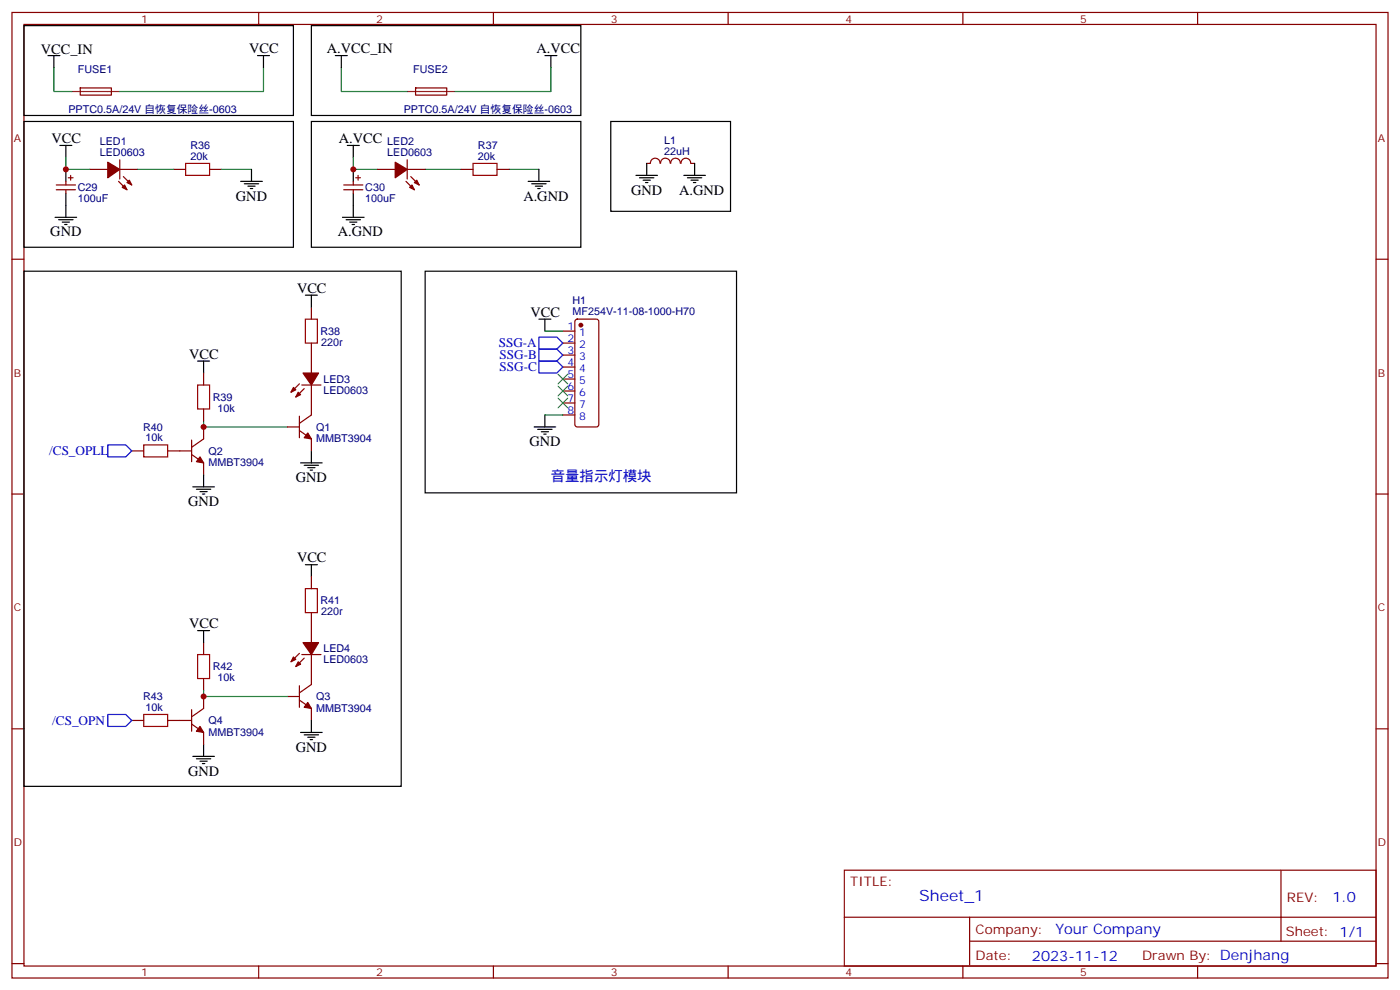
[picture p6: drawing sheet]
<svg xmlns="http://www.w3.org/2000/svg" width="412mm" height="292mm" viewBox="0 0 412 292" stroke-linecap="round" stroke-linejoin="round" font-family="sans-serif">
<g fill="none" stroke="#870000" stroke-width=".35">
<path d="M3.5 3.7h405.4v284.3h-405.4zM7.1 7.2h398.2v277.3h-398.2zM76.2 3.7v3.5M145.3 3.7v3.5M214.5 3.7v3.5M283.6 3.7v3.5M352.8 3.7v3.5M23.6 25.9h9.2v2.1h-9.1zM122.4 25.9h9.2v2.1h-9.2zM16.6 54.5h5.6M16.6 55.9h5.6M19.4 53.4v1.1"/>
<path d="M19.4 55.9v1M20.1 52.4h1.4M20.8 51.6v1.5M26.5 49.9h5.2M34.9 53.4l2.5 2.5M35.3 49.9h5.3M35.3 47.1v5.6M36.3 52l2.5 2.5M51.2 49.9h3.5M61.7 49.9h3.6M101.2 54.5h5.7M101.2 55.9h5.7"/>
<path d="M104.1 53.4v1.1M104.1 55.9v1M104.8 52.4h1.4M105.5 51.6v1.5M111.1 49.9h5.3M119.6 53.4l2.5 2.5M119.9 49.9h5.3M119.9 47.1v5.6M121 52l2.5 2.5M135.8 49.9h3.5M146.4 49.9h3.5M190.5 48.1h1.1"/>
<path d="M191.6 48.1a1.41 1.41 0 0 1 1.4-1.5 1.41 1.41 0 0 1 1.4 1.5M194.6 48.1a1.41 1.41 0 0 1 1.4-1.5 1.41 1.41 0 0 1 1.4 1.5M197.6 48.1a1.41 1.41 0 0 1 1.4-1.5 1.41 1.41 0 0 1 1.4 1.5M200.6 48.1a1.41 1.41 0 0 1 1.4-1.5 1.41 1.41 0 0 1 1.4 1.5M203.6 48.1h1M3.5 76.3h3.6M405.3 76.3h3.6M91.7 90.5v3.5M165.8 97.5h3.5M169.6 94.2l.4-.2h5.7l.5 .2 .2 .5v30.3l-.2 .5-.5 .2h-5.7l-.5-.2-.2-.5v-30.3zM60 109.9v3.5M88.2 113l-2.5 2.5"/>
<path d="M88.9 113.4h5.6M89.6 114.4l-2.5 2.5M91.7 101v8.9M91.7 113.4v8.8l-3.5 2.5M165.8 101h3.5M165.8 104.6h3.5M165.8 108.1h3.5M165.8 111.6h3.5M165.8 115.1h3.5M165.8 118.7h3.5M38.8 132.8h3.5M49.4 132.8h7"/>
<path d="M56.4 133.8l3.6 2.5v3.5M56.4 129.6v6.4M60 120.4v3.6M60 125.7v3.6l-3.6 2.4M84.7 125.7h3.5M88.2 126.8l3.5 2.5v3.5M88.2 122.6v6.3M165.8 122.2h3.5M3.5 145.5h3.6M405.3 145.5h3.6M91.7 169.8v3.6M60 189.2v3.6"/>
<path d="M60 199.8v3.5M88.2 192.4l-2.5 2.5M88.9 192.8h5.6M89.6 193.8l-2.5 2.5M91.7 180.4v8.8M91.7 192.8v8.8l-3.5 2.4M3.5 214.6h3.6M38.8 212.2h3.5M49.4 212.2h7M56.4 213.2l3.6 2.5v3.5M56.4 209v6.3M60 205.1v3.5l-3.6 2.5"/>
<path d="M84.7 205.1h3.5M88.2 206.2l3.5 2.4v3.6M88.2 201.9v6.4M405.3 214.6h3.6M248.7 256.3h156.6v28.2h-156.6zM377.3 256.3v20.9M248.7 270.1h156.5M285.6 277.2h119.6M285.6 270.1v14.1M3.5 283.8h3.6M76.2 284.5v3.5M145.3 284.5v3.5"/>
<path d="M214.5 284.5v3.5M283.6 284.5v3.5M352.8 284.5v3.5M405.3 283.8h3.6"/>
</g>
<path d="M21.2 27h14.1M119.9 27h14.2" fill="none" stroke="#8c2424" stroke-width=".35"/>
<g fill="none" stroke="#000" stroke-width=".35">
<path d="M7.1 7.5h79.3v26.5h-79.3zM14.1 16.4h3.5M15.9 16.4v3.5M75.8 16.4h3.6M77.6 16.4v3.5M91.7 7.5h79.4v26.5h-79.4zM98.8 16.4h3.5M100.5 16.4v3.5M160.5 16.4h3.5M162.3 16.4v3.5M7.1 35.8h79.3v37h-79.3zM91.7 35.8h79.4v37h-79.4z"/>
<path d="M179.9 35.8h35.3v26.4h-35.3zM17.6 42.8h3.6M19.4 42.8v3.6M19.4 49.9v3.5M19.4 56.9v7.1M70.9 53.4h6.4M72 54.1h4.2M73 54.8h2.1M73.7 55.5h.7M74.1 49.9v3.5M102.3 42.8h3.5M104.1 42.8v3.6"/>
<path d="M104.1 49.9v3.5M104.1 56.9v7.1M155.6 53.4h6.3M156.6 54.1h4.3M157.7 54.8h2.1M158.4 55.5h.7M158.7 49.9v3.5M187.3 51.6h6.4M188.4 52.4h4.2M189.4 53.1h2.2M190.1 53.8h.8M190.5 48.1v3.5"/>
<path d="M201.4 51.6h6.4M202.5 52.4h4.2M203.6 53.1h2.1M204.3 53.8h.7M204.6 48.1v3.5M7.1 79.9h111.1v151.7h-111.1zM16.2 64h6.4M17.3 64.7h4.2M18.3 65.4h2.2M19 66.1h.8M100.9 64h6.3M102 64.7h4.2"/>
<path d="M103 65.4h2.1M103.7 66.1h.7M125.2 79.9h91.8v65.2h-91.8zM90 86.9h3.5M91.7 86.9v3.6M158.7 94h3.6M160.5 94v3.5M58.2 106.3h3.5M60 106.3v3.6M60 139.8v3.6M88.5 136.3h6.4M89.6 137h4.2"/>
<path d="M90.7 137.7h2.1M91.4 138.4h.7M91.7 132.8v3.5M157.3 125.7h6.4M158.4 126.4h4.2M159.5 127.1h2.1M160.2 127.8h.7M160.5 122.2v3.5M56.8 143.4h6.3M57.9 144.1h4.2M58.9 144.8h2.1M59.6 145.5h.7"/>
<path d="M90 166.3h3.5M91.7 166.3v3.5M58.2 185.7h3.5M60 185.7v3.5M60 219.2v3.5M88.5 215.7h6.4M89.6 216.4h4.2M90.7 217.1h2.1M91.4 217.8h.7M91.7 212.2v3.5M56.8 222.7h6.3M57.9 223.4h4.2"/>
<path d="M58.9 224.2h2.1M59.6 224.9h.7"/>
</g>
<g fill="none" stroke="#008700" stroke-width=".35">
<path d="M15.9 19.9v7.1h5.3M77.6 19.9v7.1h-42.3M100.5 19.9v7.1h19.4M162.3 19.9v7.1h-28.2M19.4 46.4v3.5h7.1M40.6 49.9h10.6M65.3 49.9h8.8M104.1 46.4v3.5h7M125.2 49.9h10.6M149.9 49.9h8.8M160.5 97.5h5.3M60 124v1.7h24.7"/>
<path d="M160.5 122.2h5.3M60 203.3v1.8h24.7"/>
</g>
<path d="M54.7 48.1h7v3.5h-7zM139.3 48.1h7.1v3.5h-7.1zM90 94h3.5v7h-3.5zM58.2 113.4h3.5v7h-3.5zM42.3 131h7.1v3.5h-7.1zM90 173.4h3.5v7h-3.5zM58.2 192.8h3.5v7h-3.5zM42.3 210.4h7.1v3.5h-7.1z" fill="none" stroke="#a10000" stroke-width=".35"/>
<g fill="#870000" stroke="#870000" stroke-width=".35">
<path d="M116.4 47.8l3.5 2.1-3.5 2.5z"/>
<path d="M120.6 55.2l.8-.7 .7 1.4z"/>
<path d="M122.1 53.8l.7-.7 .7 1.4z"/>
<path d="M31.7 47.8l3.6 2.1-3.6 2.5z"/>
<path d="M36 55.2l.7-.7 .7 1.4z"/>
<path d="M37.4 53.8l.7-.7 .7 1.4z"/>
<path d="M58.9 134.5l1.1 1.8-2.1-.3z"/>
<path d="M90.7 127.5l1 1.8-2.1-.4z"/>
<path d="M89.3 109.9h4.5l-2.1 3.5z"/>
<path d="M86.4 114.1l.7 .7-1.4 .7z"/>
<path d="M87.8 115.5l.7 .7-1.4 .7z"/>
<path d="M89.3 189.2h4.5l-2.1 3.6z"/>
<path d="M86.4 193.5l.7 .7-1.4 .7z"/>
<path d="M87.8 194.9l.7 .7-1.4 .7z"/>
<path d="M90.7 206.9l1 1.7-2.1-.3z"/>
<path d="M58.9 213.9l1.1 1.8-2.1-.4z"/>
<circle cx="171.1" cy="95.7" r=".53"/>
</g>
<path d="M158.7 99.3h5.3l1.8 1.7-1.8 1.8h-5.3zM158.7 102.8h5.3l1.8 1.8-1.8 1.7h-5.3zM158.7 106.3h5.3l1.8 1.8-1.8 1.8h-5.3zM31.7 131h5.3l1.8 1.8-1.8 1.7h-5.3zM31.7 210.4h5.3l1.8 1.8-1.8 1.7h-5.3z" fill="none" stroke="#00f" stroke-width=".35"/>
<path d="M164.4 113.7l2.8 2.9M164.4 117.3l2.8 2.8M164.4 110.2l2.8 2.8M167.2 113.7l-2.8 2.9M167.2 117.3l-2.8 2.8M167.2 110.2l-2.8 2.8" fill="none" stroke="#3c3" stroke-width=".35"/>
<g fill="#c00">
<circle cx="60" cy="125.7" r=".88"/>
<circle cx="60" cy="205.1" r=".88"/>
<circle cx="19.4" cy="49.9" r=".88"/>
<circle cx="104.1" cy="49.9" r=".88"/>
</g>
<text font-size="4.6" fill="#00f" x="270.8" y="265.3">Sheet_1</text>
<g font-size="4.2">
<text x="12" y="16">VCC_IN</text>
<text x="73.4" y="15.7">VCC</text>
<text x="96.3" y="15.7">A.VCC_IN</text>
<text x="158" y="15.7">A.VCC</text>
<text x="15.2" y="42.1">VCC</text>
<text x="99.8" y="42.1">A.VCC</text>
<text x="69.5" y="59.1">GND</text>
<text x="154.2" y="59.1">A.GND</text>
<text x="185.9" y="57.3">GND</text>
<text x="200" y="57.3">A.GND</text>
<text x="14.8" y="69.6">GND</text>
<text x="99.5" y="69.6">A.GND</text>
<text x="87.5" y="86.2">VCC</text>
<text x="156.3" y="93.3">VCC</text>
<text x="55.7" y="105.6">VCC</text>
<text x="155.9" y="131.4">GND</text>
<text x="87.1" y="142">GND</text>
<text x="55.4" y="149">GND</text>
<text x="87.5" y="165.6">VCC</text>
<text x="55.7" y="185">VCC</text>
<text x="87.1" y="221.3">GND</text>
<text x="55.4" y="228.4">GND</text>
</g>
<g font-size="4.2" fill="#00f">
<text x="162.3" y="141.6">音量指示灯模块</text>
<text x="392.5" y="265.5">1.0</text>
<text x="310.9" y="275.1">Your Company</text>
<text x="304" y="282.9">2023-11-12</text>
</g>
<g font-size="3.9" fill="#00f">
<text x="146.9" y="102.2">SSG-A</text>
<text x="147.1" y="105.8">SSG-B</text>
<text x="147.1" y="109.4">SSG-C</text>
<text x="14.5" y="134.1">/CS_OPLL</text>
<text x="15.4" y="213.5">/CS_OPN</text>
</g>
<g font-size="3.9" fill="#800">
<text x="250.5" y="260.8">TITLE:</text>
<text x="379.1" y="265.5">REV:</text>
<text x="287.4" y="275">Company:</text>
<text x="378.7" y="275.7">Sheet: 1/1</text>
<text x="287.4" y="282.7">Date:</text>
<text x="336.4" y="282.8">Drawn By: Denjhang</text>
</g>
<g font-size="3.2" fill="#800">
<text x="41.6" y="6.7">1</text>
<text x="110.8" y="6.7">2</text>
<text x="179.9" y="6.7">3</text>
<text x="249.1" y="6.7">4</text>
<text x="318.2" y="6.7">5</text>
<text x="4.1" y="41.8">A</text>
<text x="405.9" y="41.8">A</text>
<text x="4.1" y="110.9">B</text>
<text x="405.9" y="110.9">B</text>
<text x="4.1" y="180.1">C</text>
<text x="405.9" y="180.1">C</text>
<text x="4.1" y="249.2">D</text>
<text x="405.9" y="249.2">D</text>
<text x="41.6" y="287.5">1</text>
<text x="110.8" y="287.5">2</text>
<text x="179.9" y="287.5">3</text>
<text x="249.1" y="287.5">4</text>
<text x="318.2" y="287.5">5</text>
</g>
<g font-size="3.2" fill="#000080">
<text x="22.9" y="21.6">FUSE1</text>
<text x="121.7" y="21.6">FUSE2</text>
<text x="20.2" y="33.4">PPTC0.5A/24V 自恢复保险丝-0603</text>
<text x="118.9" y="33.4">PPTC0.5A/24V 自恢复保险丝-0603</text>
<text x="29.4" y="46">LED0603</text>
<text x="29.4" y="42.8">LED1</text>
<text x="56.1" y="47.1">20k</text>
<text x="56.1" y="43.9">R36</text>
<text x="114.1" y="46">LED0603</text>
<text x="114.1" y="42.8">LED2</text>
<text x="140.8" y="47.1">20k</text>
<text x="140.8" y="43.9">R37</text>
<text x="195.7" y="45.5">22uH</text>
<text x="195.7" y="42.5">L1</text>
<text x="22.9" y="59.5">100uF</text>
<text x="22.9" y="56.3">C29</text>
<text x="107.6" y="59.5">100uF</text>
<text x="107.6" y="56.3">C30</text>
<text x="168.6" y="89.5">H1</text>
<text x="168.6" y="92.8">MF254V-11-08-1000-H70</text>
<text x="94.4" y="98.6">R38</text>
<text x="94.6" y="101.8">220r</text>
<text x="95.2" y="112.8">LED3</text>
<text x="62.7" y="118">R39</text>
<text x="95.2" y="116">LED0603</text>
<text x="64.1" y="121.2">10k</text>
<text x="42.1" y="126.8">R40</text>
<text x="42.8" y="130">10k</text>
<text x="93.1" y="130.2">MMBT3904</text>
<text x="93.1" y="126.8">Q1</text>
<text x="61.4" y="137.2">MMBT3904</text>
<text x="61.4" y="133.9">Q2</text>
<text x="94.4" y="178">R41</text>
<text x="94.6" y="181.2">220r</text>
<text x="62.7" y="197.4">R42</text>
<text x="95.2" y="195.3">LED0603</text>
<text x="95.2" y="192.1">LED4</text>
<text x="64.1" y="200.6">10k</text>
<text x="42.1" y="206.2">R43</text>
<text x="42.8" y="209.3">10k</text>
<text x="93.1" y="209.5">MMBT3904</text>
<text x="93.1" y="206.2">Q3</text>
<text x="61.4" y="213.3">Q4</text>
<text x="61.4" y="216.6">MMBT3904</text>
</g>
<g font-size="3.2" fill="#00f">
<text x="167.1" y="97.2">1</text>
<text x="167.1" y="100.7">2</text>
<text x="170.6" y="98.9">1</text>
<text x="167.1" y="104.2">3</text>
<text x="167.1" y="107.7">4</text>
<text x="170.6" y="102.4">2</text>
<text x="170.6" y="106">3</text>
<text x="167.1" y="111.3">5</text>
<text x="170.6" y="109.5">4</text>
<text x="170.6" y="113">5</text>
<text x="167.1" y="114.8">6</text>
<text x="167.1" y="118.3">7</text>
<text x="170.6" y="116.6">6</text>
<text x="167.1" y="121.8">8</text>
<text x="170.6" y="120.1">7</text>
<text x="170.6" y="123.6">8</text>
</g>
</svg>
